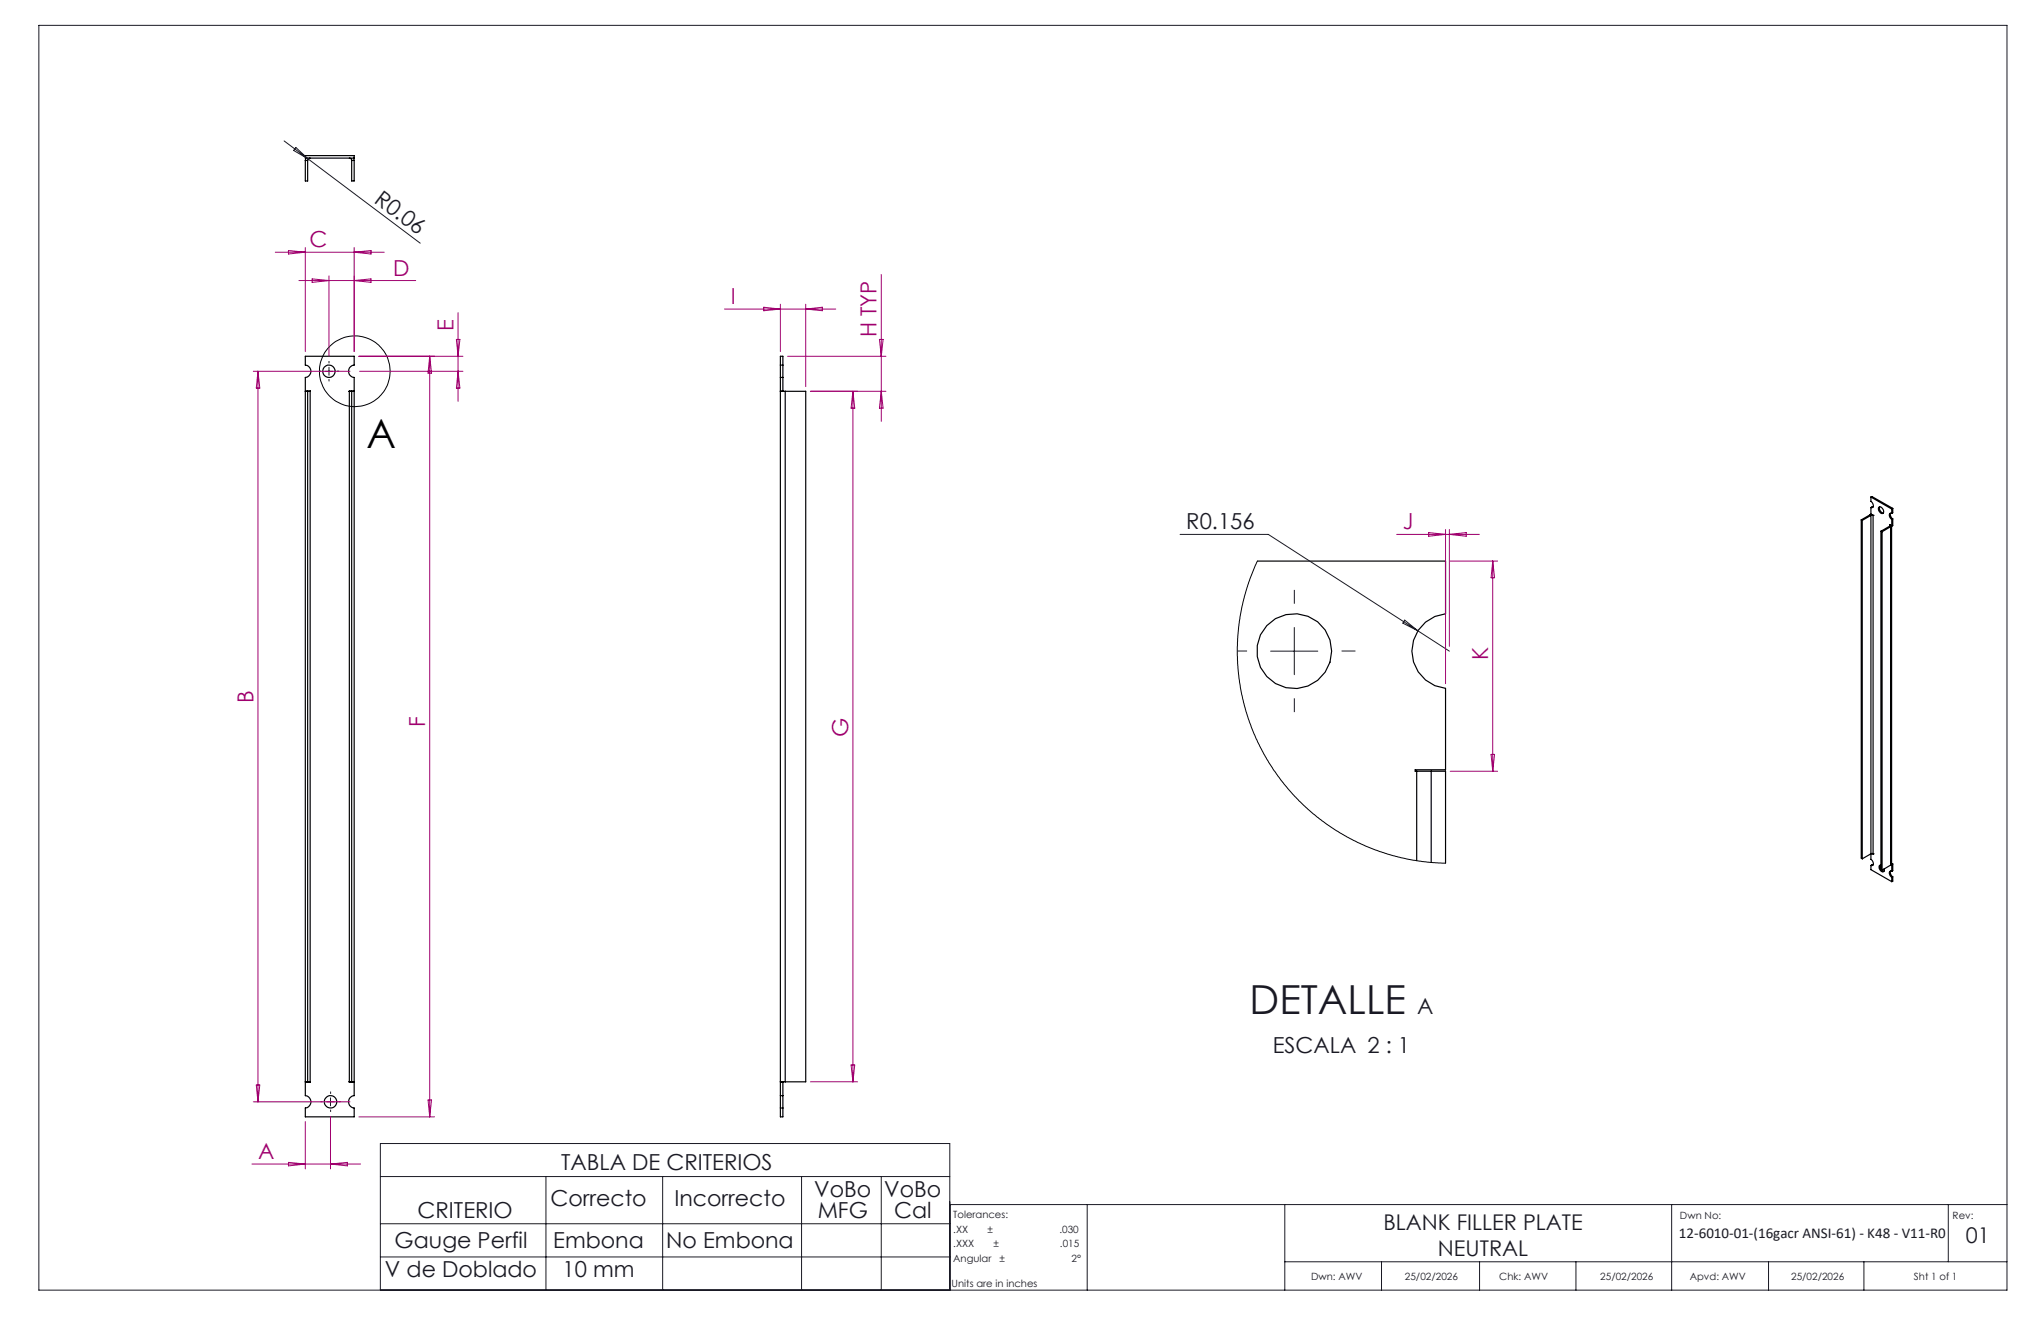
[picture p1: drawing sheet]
<svg xmlns="http://www.w3.org/2000/svg" width="432mm" height="279mm" viewBox="0 0 432 279" stroke-linecap="round" stroke-linejoin="round" font-family="sans-serif">
<g fill="none" stroke="#191924" stroke-width=".21">
<path d="M8.2 5.4h416.4v267.5h-416.4zM60.1 29.8l28.8 21.6M62.6 31.2l2.6 2.4-3.1-1.8zM68.8 78.5h1.6M69.6 77.7v1.7M249.7 113h18.6l38.3 24.7M268.8 137.7h10M273.8 132.7v10M297.2 131.2l2.8 2.2-3.2-1.6zM69.1 233h1.7M69.9 232.2v1.7M80.5 248.8h120.4"/>
<path d="M80.5 258.8h120.4M115.5 248.8v24M140.2 248.8v24M169.6 248.8v24M186.4 248.8v24M200.9 254.8h223.7M230 254.8v18.1M271.8 254.8v18.1M353.7 254.8v18.1M412.2 254.8v12.1M80.5 272.8v-30.9h120.4v31M80.5 265.9h120.4"/>
<path d="M271.8 266.9h152.8M292.3 266.9v6M313 266.9v6M333.4 266.9v6M374.2 266.9v6M394.3 266.9v6"/>
</g>
<g fill="none" stroke="#000" stroke-width=".25">
<path d="M64.6 32.9h10.3v.5h-10.3zM64.6 33.9v4.4h.5v-4.4M64.6 33.9h.5M64.7 33.4l-.1 .5M65.6 33.4l-.3 .1-.2 .4M73.9 33.4l.3 .1 .2 .4M74.4 33.9v4.4h.5v-4.4M74.4 33.9h.5M74.8 33.4l.1 .5M64.6 75.4h10.3v1.8a1.31 1.31 0 0 0-1.2 1.3 1.31 1.31 0 0 0 1.2 1.3v151.9a1.31 1.31 0 0 0-1.2 1.3 1.31 1.31 0 0 0 1.2 1.4v1.8h-10.3v-1.8a1.31 1.31 0 0 0 1.2-1.4 1.31 1.31 0 0 0-1.2-1.3v-151.9a1.31 1.31 0 0 0 1.2-1.3 1.31 1.31 0 0 0-1.2-1.3zM165.1 77.2v2.6M165.1 77.2v-1.8h.5v1.8"/>
<path d="M165.1 79.8v151.9M165.1 77.2h.5M165.1 79.8h.5M165.6 77.2v2.6M165.6 79.8v3M64.6 82.8h.5M64.6 82.7h1.1v146.1h-1.1M65.1 82.8h.5M65.1 82.8v146M65.6 82.8h.1M73.9 82.8h.1M73.9 82.8h.5"/>
<path d="M74.4 82.8h.5M74.4 82.8v146M74.9 82.7h-1v146.1h1M165.1 82.8h1M165.1 82.7h.5M166.1 82.8h4.4v146h-4.4M166.1 82.8v146M266 118.7h39.8v11.1a7.9 7.9 0 0 0-7.1 7.9 7.9 7.9 0 0 0 7.1 7.9v17.2h-6.4v.3h.3M393.8 110l.2 .1M393.8 110v71.5l.2 .1M394 110.1v71.5M395.6 108.9l-1.8 1.1"/>
<path d="M395.6 108.9l.2 .1M395.8 109v72.8a.77 .77 0 0 1 .2 1.3h-.2M395.8 105.1v.9a.77 .77 0 0 1 .2 1.4h-.2M395.8 109h.5M395.8 107.4v1.3l.5 .3M395.8 105.1l4.4 2.6M395.8 105.1l.2-.1 4.4 2.5M395.8 109l-1.8 1.1M395.9 108.8l-.3 .1M396.3 107.2l-.5 .2M396.3 109h.1M396.3 109v71.6l-.2-.1"/>
<path d="M397.4 107.4a.83 .83 0 0 1 1 .2 .83 .83 0 0 1 0 .9 .93 .93 0 0 1-1-1.1zM397.7 107.2a1.03 1.03 0 0 0 .7 1.3M397.9 112.4l.3 .1M397.9 112.4v71.5l.3 .1M398.2 112.5v71.5M399.8 111h.1M399.8 111l.4 .3M399.8 111v.3M399.8 111.3l-1.9 1.1M399.8 111.3l.2 .1M400 108.5v.7l.4 .5M400 111.4l-1.8 1.1"/>
<path d="M400 111.4v71.6M400.2 111.2l-.2 .2M400.2 111.3v71.4l-.2 .3M400.2 108.6l-.2-.1a.63 .63 0 0 0-.3 .6 .63 .63 0 0 0 .3 .6l.2 .2M400.2 107.7v.9M400.2 109.9v1.4M400.4 107.5l-.2 .2M400.4 107.5v.9l-.2 .2M400.4 109.7v1.5l-.2 .1M400.4 109.7l-.2 .2M299.7 163.1h3.1M299.7 163.1v18.9"/>
<path d="M302.8 163.1h3v19.5M302.8 163.1v19.3M395.8 183.1v.8l4.4 2.6M396.3 180.6h.1M396.3 180.6l-.4-.1-1.9 1.1M396.3 183l-.5 .1M397.8 183v.3l.1 .6M397.9 183a.59 .59 0 0 0-.4 .5 .59 .59 0 0 0 .3 .6 .43 .43 0 0 0 .6 .3 .43 .43 0 0 0 .2-.6M398 183.9l.6 .4M400 184.2v.7l.4 .6M400 183l-1.8 1M400.2 182.8v.1"/>
<path d="M400.2 182.6l.2 .1M400.2 184.3l-.2-.1a.67 .67 0 0 0-.3 .6 .67 .67 0 0 0 .3 .6l.2 .2M400.2 182.9v1.4M400.2 185.6v.9M400.4 182.7v1.4l-.2 .2M400.4 185.5v.9l-.2 .1M400.4 182.7l-.2 .2M400.4 185.5l-.2 .1M64.6 228.8h.5M65.1 228.8h.5M65.6 228.8h.1M73.9 228.8h.1"/>
<path d="M73.9 228.8h.5M74.4 228.8h.5M165.1 228.8h1M165.1 231.7v2.7M165.1 228.8h.5M165.1 234.4v1.8h.5v-1.8M165.1 234.4h.5M165.1 231.7h.5M165.6 231.7v2.7M165.6 228.8v2.9"/>
<circle cx="69.6" cy="78.5" r="1.31"/>
<circle cx="273.8" cy="137.7" r="7.9"/>
<circle cx="69.9" cy="233" r="1.32"/>
</g>
<g fill="none" stroke="#000" stroke-width=".21">
<path d="M266 118.7l-1.8 4.5-1.5 5.5-.8 5.8-.1 5.9 .6 5.1 1.2 5 2.2 5.8 2.7 5 3.2 4.6 4.2 4.5 1.9 1.8 2.9 2.1 4.3 2.8 3.8 1.8 3.2 1.2 2.7 .9 3.3 .8 3 .4 4.8 .4"/>
<circle cx="75.1" cy="78.5" r="7.5"/>
</g>
<path d="M67.9 78.5h-.4M69.6 76.8v-.4M71.3 78.5h.5M69.6 80.2v.5M263.8 137.7h-2M273.8 127.7v-2.9M283.8 137.7h3M273.8 147.7v2.9M68.3 233h-.5M69.9 231.4v-.5M69.9 234.7v.5M71.6 233h.5" fill="none" stroke="#191924" stroke-width=".21" stroke-dasharray="15.2 1.3 1.3 1.3" stroke-linecap="butt"/>
<g fill="none" stroke="#a0006e" stroke-width=".21">
<path d="M58.2 53.3h23.1M61 53l3.6 .3-3.6 .4zM63.3 59.3h24.6M64.6 52.4v22M66 59l3.6 .3-3.6 .4zM69.6 58.3v17.1M74.9 52.4v22M74.9 59.3l3.6-.3v.7zM74.9 53.3l3.6-.3v.7zM186.4 58.1v31M53.6 78.5h20.4M54.6 78.5v154.5"/>
<path d="M54.6 78.5l.4 3.6h-.8zM75.9 75.4h22M76.1 78.5h21.8M90.9 75.4v160.8M90.9 75.4l.4 3.5h-.7zM96.6 71.8h.7l-.4 3.6zM96.9 78.5l.4 3.6h-.7zM96.9 66.1v18.8M153.3 65.4h23.5M161.6 65l3.5 .4-3.5 .3zM165.1 64.3v10.1M166.6 75.4h20.8"/>
<path d="M170.5 64.3v17.5M170.5 65.4l3.5-.4v.7zM186.1 71.8h.7l-.4 3.6zM171.4 82.8h16M180.4 82.8v146M180.4 82.8l.4 3.5h-.7zM186.4 82.8l.4 3.5h-.7zM295.5 113h17.5M302.3 112.6l3.5 .4-3.5 .4zM305.8 112v32.6M306.6 112v24.7M306.6 113l3.6-.4v.8z"/>
<path d="M306.8 118.7h10M315.8 118.7v44.4M315.8 118.7l.4 3.5h-.7zM315.5 159.6h.7l-.4 3.5zM306.8 163.1h10M53.6 233h20.4M54.2 229.5h.8l-.4 3.5zM64.6 237.2v10M69.9 236.2v11M75.9 236.2h16M90.6 232.7h.7l-.4 3.5zM171.4 228.8h10"/>
<path d="M180.1 225.2h.7l-.4 3.6zM53.3 246.2h23M61 245.9l3.6 .3-3.6 .4zM69.9 246.2l3.6-.3v.7z"/>
</g>
<text font-size="8.5" x="77.5" y="94.8">A</text>
<text font-size="8.5" fill="#191924" x="264.4" y="214.4">DETALLE</text>
<g font-size="4.7" fill="#191924">
<text x="79" y="42.7" transform="rotate(37 79 42.7)">R0.06</text>
<text x="251" y="112">R0.156</text>
<text x="299.8" y="214.4">A</text>
<text x="269.3" y="222.6">ESCALA 2 : 1</text>
<text x="118.7" y="247.5">TABLA DE CRITERIOS</text>
<text x="88.4" y="257.6">CRITERIO</text>
<text x="116.5" y="255">Correcto</text>
<text x="142.7" y="255">Incorrecto</text>
<text x="172.3" y="253.1">VoBo</text>
<text x="173" y="257.6">MFG</text>
<text x="187.1" y="253.1">VoBo</text>
<text x="189.2" y="257.6">Cal</text>
<text x="83.5" y="263.9">Gauge Perfil</text>
<text x="117" y="263.9">Embona</text>
<text x="141" y="263.9">No Embona</text>
<text x="81.4" y="270.1">V de Doblado</text>
<text x="119" y="270.1">10 mm</text>
</g>
<g font-size="4.7" fill="#a0006e">
<text x="65.5" y="52.3">C</text>
<text x="83.2" y="58.3">D</text>
<text x="154.6" y="64.3">I</text>
<text x="95.9" y="69.9" transform="rotate(-90 95.9 69.9)">E</text>
<text x="185.4" y="71.3" transform="rotate(-90 185.4 71.3)">H TYP</text>
<text x="296.8" y="112">J</text>
<text x="314.8" y="139.5" transform="rotate(-90 314.8 139.5)">K</text>
<text x="53.6" y="148.7" transform="rotate(-90 53.6 148.7)">B</text>
<text x="89.9" y="153.9" transform="rotate(-90 89.9 153.9)">F</text>
<text x="179.4" y="155.8" transform="rotate(-90 179.4 155.8)">G</text>
<text x="54.6" y="245.2">A</text>
</g>
<g font-size="4.6" fill="#191924">
<text x="292.7" y="260.1">BLANK FILLER PLATE</text>
<text x="415.9" y="263">01</text>
<text x="304.2" y="265.7">NEUTRAL</text>
</g>
<text font-size="3.2" fill="#191924" x="355.2" y="261.8">12-6010-01-(16gacr ANSI-61) - K48 - V11-R0</text>
<g font-size="2.1" fill="#191924">
<text x="201.7" y="257.6">Tolerances:</text>
<text x="355.4" y="257.8">Dwn No:</text>
<text x="413.1" y="257.8">Rev:</text>
<text x="201.7" y="260.7">.XX</text>
<text x="201.7" y="263.9">.XXX</text>
<text x="208.9" y="260.7">±</text>
<text x="210.2" y="263.9">±</text>
<text x="224.1" y="260.7">.030</text>
<text x="224.3" y="263.9">.015</text>
<text x="201.7" y="267">Angular</text>
<text x="211.5" y="267">±</text>
<text x="226.7" y="267">2°</text>
<text x="201.3" y="272.3">Units are in inches</text>
<text x="277.4" y="270.7">Dwn: AWV</text>
<text x="297.2" y="270.7">25/02/2026</text>
<text x="317.2" y="270.7">Chk: AWV</text>
<text x="338.6" y="270.7">25/02/2026</text>
<text x="357.5" y="270.7">Apvd: AWV</text>
<text x="378.9" y="270.7">25/02/2026</text>
<text x="404.9" y="270.7">Sht 1 of 1</text>
</g>
</svg>
